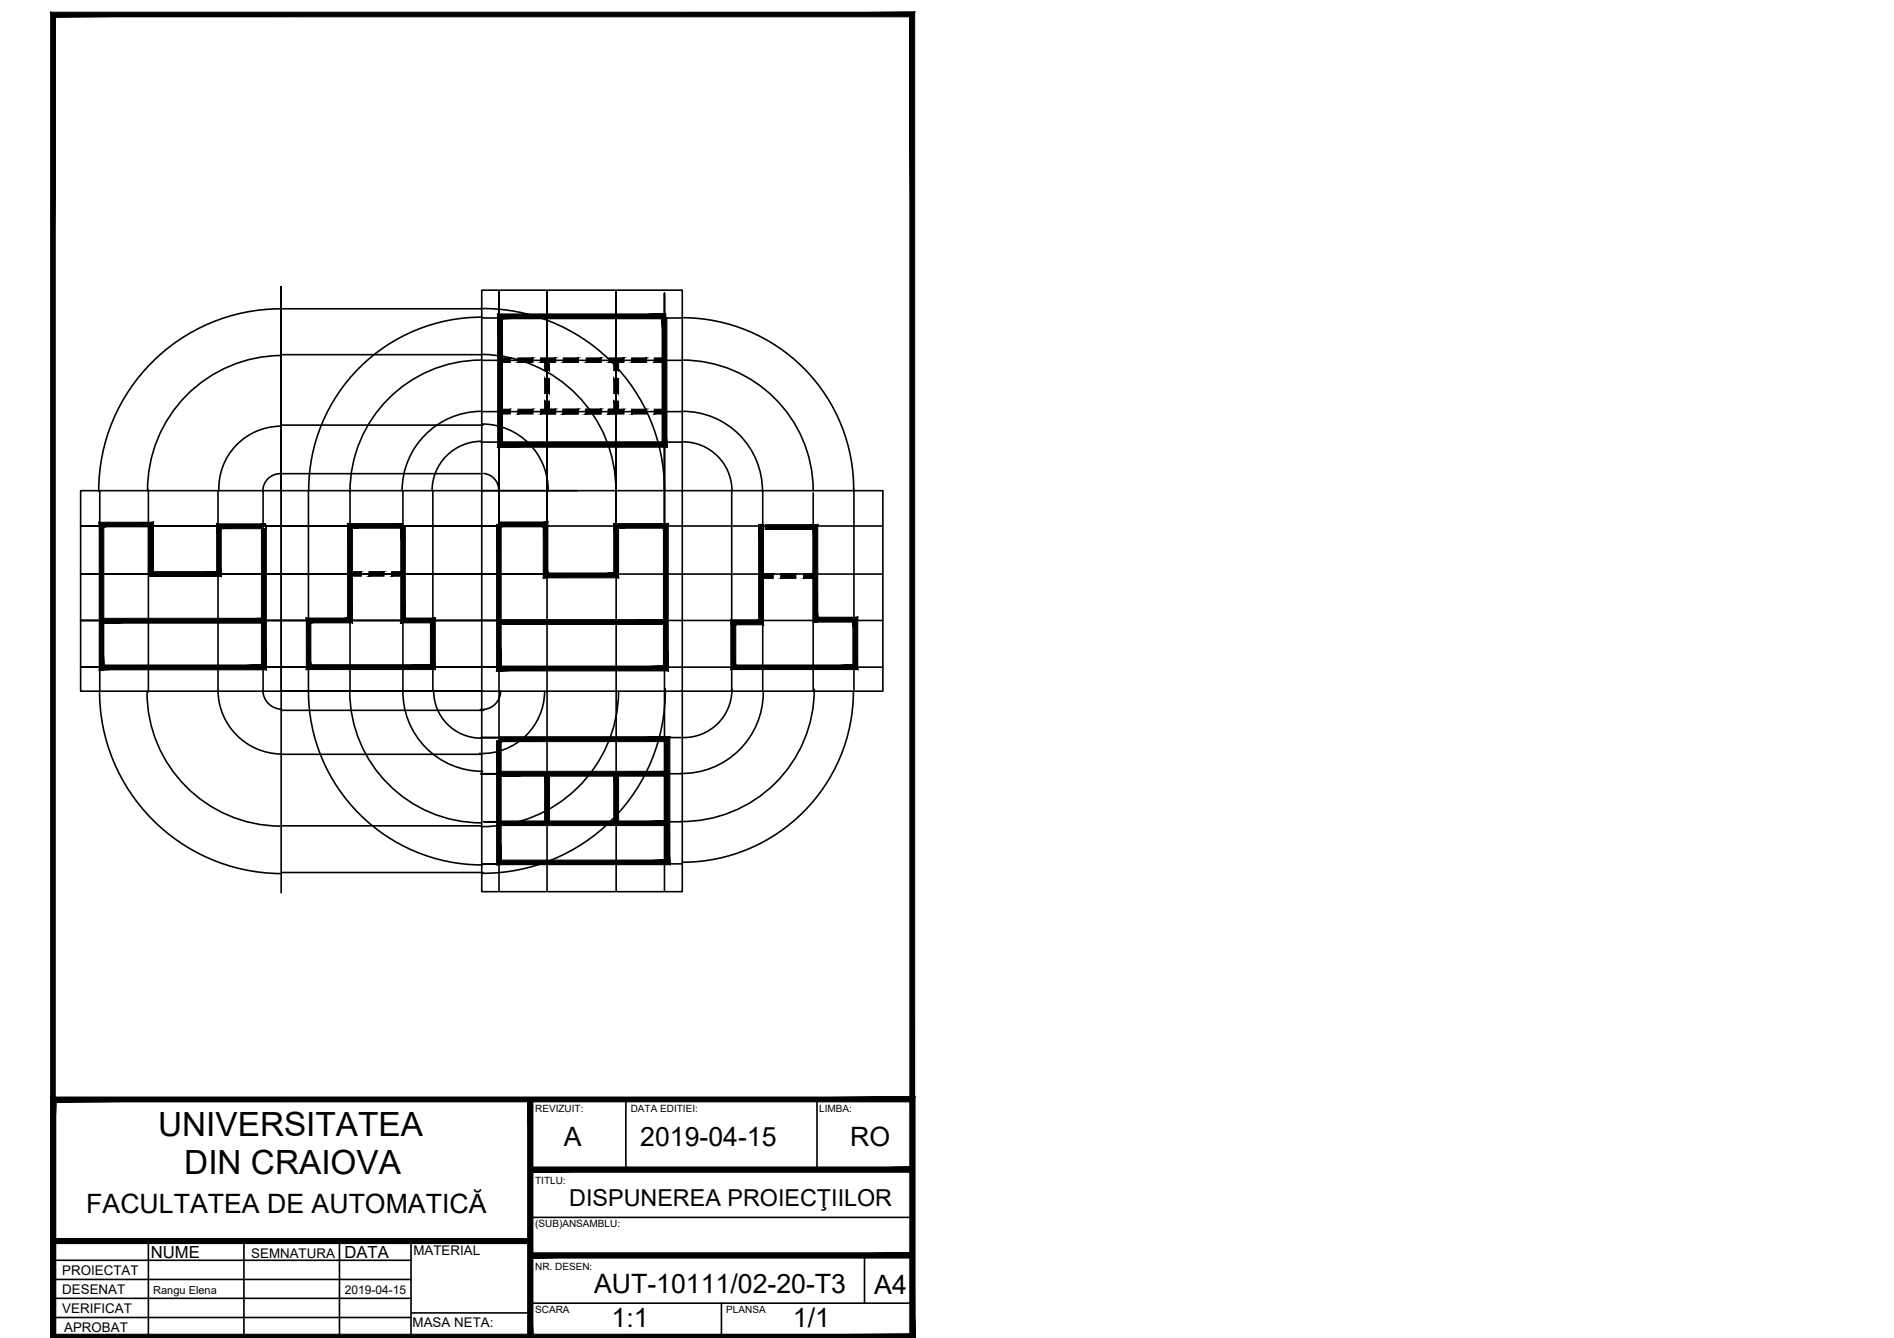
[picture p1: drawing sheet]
<svg xmlns="http://www.w3.org/2000/svg" width="297mm" height="210mm" viewBox="0 0 297 210" stroke-linecap="round" stroke-linejoin="round" font-family="sans-serif">
<!-- layer: 0 -->
<g fill="#000" stroke="#000" stroke-width=".16">
<path d="M7.9 1.9l.8 .7 134.8-.7zM8.7 2.6l134.8-.7-.8 .7zM142.7 2.6l.8 207.3v-208zM142.7 2.6l.8 207.3-.8-.6zM142.7 209.3l.8 .6z"/>
<path d="M78.4 56.1v.8l1.6-.8zM78.4 56.9l1.6-.8v.8z"/>
<path d="M81.2 56.1v.8l2.4-.8zM81.2 56.9l2.4-.8v.8z"/>
<path d="M84.8 56.1v.8l2.4-.8zM84.8 56.9l2.4-.8v.8z"/>
<path d="M85.4 56.5v1.6h.8zM85.4 56.5h.8v1.6z"/>
<path d="M88.3 56.1v.8l2.4-.8zM88.3 56.9l2.4-.8v.8z"/>
<path d="M91.9 56.1v.8l2.4-.8zM91.9 56.9l2.4-.8v.8z"/>
<path d="M95.5 56.1v.8l2.4-.8zM95.5 56.9l2.4-.8v.8z"/>
<path d="M96.3 56.5l.7 1.6v-1.6zM96.3 56.5l.7 1.6h-.7z"/>
<path d="M96.3 59.4l.7 2.3v-2.3zM96.3 59.4l.7 2.3h-.7z"/>
<path d="M99 56.1v.8l2.4-.8zM99 56.9l2.4-.8v.8z"/>
<path d="M102.6 56.1v.8l1.6-.8zM102.6 56.9l1.6-.8v.8z"/>
<path d="M103.8 49.8l.8 20.4v-20.4zM103.8 49.8l.8 20.4-.8-.8zM78 70.2h26.6l-.8-.8zM78 70.2l.8-.8h25zM78 49.2v21l.8-.8zM78 49.2l.8 .8v19.4zM78 49.2l.8 .8 25.6-.8zM78.8 50l25.6-.8v.8z"/>
<path d="M78.4 64.2v.8l1.6-.8zM78.4 65l1.6-.8v.8z"/>
<path d="M81.2 64.2v.8l2.4-.8zM81.2 65l2.4-.8v.8z"/>
<path d="M84.8 64.2v.8l2.4-.8zM84.8 65l2.4-.8v.8z"/>
<path d="M85.4 62.9v1.7h.8zM85.4 62.9h.8v1.7z"/>
<path d="M85.4 59.4v2.3h.8zM85.4 59.4h.8v2.3z"/>
<path d="M85.8 65h1.3v-.8zM85.8 64.2h1.3l-1.3 .8z"/>
<path d="M88.3 64.2v.8l2.4-.8zM88.3 65l2.4-.8v.8z"/>
<path d="M88.3 65h2.3v-.8zM88.3 64.2h2.3l-2.3 .8z"/>
<path d="M91.9 64.2v.8l2.4-.8zM91.9 65l2.4-.8v.8z"/>
<path d="M91.8 65h2.4v-.8zM91.8 64.2h2.4l-2.4 .8z"/>
<path d="M95.5 64.2v.8l2.4-.8zM95.5 65l2.4-.8v.8z"/>
<path d="M95.4 65h1.2v-.8zM95.4 64.2h1.2l-1.2 .8z"/>
<path d="M96.3 62.9l.7 1.7v-1.7zM96.3 62.9l.7 1.7h-.7z"/>
<path d="M99 64.2v.8l2.4-.8zM99 65l2.4-.8v.8z"/>
<path d="M102.6 64.2v.8l1.6-.8zM102.6 65l1.6-.8v.8z"/>
<path d="M16.1 97v.8l24.9-.8zM16.1 97.8l24.9-.8v.8z"/>
<path d="M41 82.4l.8 22.7v-22.7zM41 82.4l.8 22.7-.8-.8zM15.6 105.1h26.2l-.8-.8zM16.3 104.3h24.7l-25.4 .8zM15.6 81.9v23.2l.7-.8zM15.6 81.9l.7 .7v21.7zM15.6 81.9l.7 .7 7.8-.7zM16.3 82.6l7.8-.7-.8 .7zM23.3 82.6l.8 7.1v-7.8zM23.3 82.6l.8 7.1-.8 .7zM24.1 89.7l-.8 .7 10.7-.7zM23.3 90.4l10.7-.7 .7 .7zM34 82.2v7.5l.7 .7zM34 82.2l.7 .7v7.5zM34 82.2l.7 .7 7-.7zM34.7 82.9l7-.7v.7z"/>
<path d="M54.9 89.7v.7l1.8-.7zM54.9 90.4l1.8-.7v.7z"/>
<path d="M57.9 89.7v.7l2.3-.7zM57.9 90.4l2.3-.7v.7z"/>
<path d="M61.4 89.7v.7l1.8-.7zM61.4 90.4l1.8-.7v.7z"/>
<path d="M62.9 82.5l.7 14.5v-14.5zM62.9 82.5l.7 14.5-.7 .7zM63.6 97l-.7 .7 5.4-.7zM62.9 97.7l5.4-.7-.8 .7zM68.3 97l-.8 .7 .8 7.3zM67.5 97.7l.8 7.3-.8-.7zM48 105h20.3l-.8-.7zM48.8 104.3h18.7l-19.5 .7zM48 97v8l.8-.7zM48 97l.8 .7v6.6zM48 97l.8 .7 5.7-.7zM48.8 97.7l5.7-.7 .8 .7zM54.5 82.1v14.9l.8 .7zM54.5 82.1l.8 .8v14.8zM54.5 82.1l.8 .8 7.9-.8zM55.3 82.9l7.9-.8v.8z"/>
<path d="M78.3 97.2v.8l25.9-.8zM78.3 98l25.9-.8v.8z"/>
<path d="M77.9 82.3l.7 22.2v-22.2zM77.9 82.3l.7 22.2-.7 .8zM78.6 104.5l-.7 .8 26.1-.8zM77.9 105.3l26.1-.8 .8 .8zM104 82.9v21.6l.8 .8zM104 82.9l.8-.8v23.2zM97 82.9h7l.8-.8zM96.3 82.1h8.5l-7.8 .8zM96.3 82.1l.7 8.5v-7.7zM96.3 82.1l.7 8.5-.7-.7zM85.2 90.6h11.8l-.7-.7zM85.9 89.9h10.4l-11.1 .7zM85.2 82.6v8l.7-.7zM85.9 81.9v8l-.7-7.3zM78.5 82.6h6.7l.7-.7zM78.5 81.9h7.4l-7.4 .7z"/>
<path d="M119.6 90v.7l1.7-.7zM119.6 90.7l1.7-.7v.7z"/>
<path d="M119 82.3l.7 15.7v-15.7zM119 82.3l.7 15.7-.7-.7zM115.4 98h4.3l-.7-.7zM114.6 97.3h4.4l-3.6 .7zM114.6 97.3l.8 7v-6.3zM114.6 97.3l.8 7-.8 .7zM114.6 105l19.2-.7h-18.4zM114.6 105l19.2-.7 .7 .7zM133.8 97.6v6.7l.7 .7zM133.8 97.6l.7-.8v8.2zM127.5 97.6h6.3l.7-.8zM128.3 96.8h6.2l-7 .8zM127.5 83.1v14.5l.8-.8zM128.3 82.3v14.5l-.8-13.7zM120 83.1h7.5l.8-.8zM120 82.3h8.3l-8.3 .8z"/>
<path d="M122.5 90v.7l2.3-.7zM122.5 90.7l2.3-.7v.7z"/>
<path d="M126 90v.7l1.7-.7zM126 90.7l1.7-.7v.7z"/>
<path d="M77.9 116.2l.7 18.7v-18.7zM77.9 116.2l.7 18.7-.7 .8zM78.6 134.9l-.7 .8 26.4-.8zM77.9 135.7l26.4-.8 .8 .8zM104.3 116.3v18.6l.8 .8zM104.3 116.3l.8-.7v20.1zM78.5 116.3h25.8l.8-.7zM78.5 115.6h26.6l-26.6 .7z"/>
<path d="M78.3 128.8v.7l26.4-.7zM78.3 129.5l26.4-.7v.7z"/>
<path d="M78.5 121v.8l25.9-.8zM78.5 121.8l25.9-.8v.8z"/>
<path d="M85.4 121.4l.8 7.8v-7.8zM85.4 121.4l.8 7.8h-.8z"/>
<path d="M96.3 121.6l.7 7.3v-7.3zM96.3 121.6l.7 7.3h-.7z"/>
<path d="M8 172.1l.7 .8 134.8-.8zM8.7 172.9l134.8-.8-.7 .8zM143.5 172.1l-.7 .8 .7 37zM142.8 172.9l.7 37-.7-.3zM142.8 209.6l.3 .3h.4z"/>
<path d="M82.8 172.3l.8 37.4v-37.4zM82.8 172.3l.8 37.4h-.8z"/>
<path d="M8.3 194.3v.8l74.9-.8zM8.3 195.1l74.9-.8v.8z"/>
<path d="M83.2 196.6v.7l59.9-.7zM83.2 197.3l59.9-.7v.7z"/>
<path d="M8.3 195.1h74.9v-.8zM8.3 194.3h74.9l-74.9 .8z"/>
<path d="M83.2 183.1v.8l59.9-.8zM83.2 183.9l59.9-.8v.8z"/>
<path d="M83.2 197.3h59.9v-.7zM83.2 196.6h59.9l-59.9 .7z"/>
<path d="M83.2 183.9h59.9v-.8zM83.2 183.1h59.9l-59.9 .8z"/>
<path d="M82.8 172.3v37.4h.8zM82.8 172.3h.8v37.4z"/>
<path d="M8.4 209.9h134.7l-.3-.3zM8.4 209.9l.3-.3h134.1zM8 209.9h.4l.3-.3zM8.7 172.9v36.7l-.7 .3zM8 172.1v37.8l.7-37z"/>
<path d="M8.1 209.9h135.2l-.6-.6zM8.1 209.9l.6-.6h134zM7.9 209.9h.2l.6-.6zM8.7 2.6v206.7l-.8 .6zM7.9 1.9v208l.8-207.3z"/>
</g>
<g fill="none" stroke="#000" stroke-width=".25">
<path d="M44.1 48.4a28.6 28.6 0 0 0-28.6 28.6M44.1 55.6h31.4M44.1 48.4h31.4M44.1 55.8a21.1 21.1 0 0 0-21 21.2M75.3 48.4a28.5 28.5 0 0 1 28.9 28.5M75.4 56.5a20.6 20.6 0 0 0-20.5 20.6M75.6 56.5h31.4M75.6 55.6a21.3 21.3 0 0 1 21 21.4M75.7 49.8a27.1 27.1 0 0 0-27.3 27.1M75.7 49.9h31.2M107 56.5a20.5 20.5 0 0 1 20.5 20.4M107 49.8a26.9 26.9 0 0 1 26.9 27.3"/>
<path d="M15.6 77v31.3M23.3 76.8v31.8M34.2 77v31.4M41.3 77v31.6M43.9 66.9a9.8 9.8 0 0 0-9.6 10.1M44.1 66.7h31.7M48.4 77v31.6M54.9 77.1v31.2M63.2 77v31.3a12.5 12.5 0 0 0 12.5 12.7M67.9 77v31.3M75.4 64.5a12.5 12.5 0 0 0-12.3 12.5M75.4 69.4h31.6"/>
<path d="M75.5 69.2a7.8 7.8 0 0 0-7.7 7.8M75.6 77h14.9M75.6 64.6h31.4M75.6 66.5a10.4 10.4 0 0 1 10.4 10.5M75.6 74.3h-31.5a2.73 2.73 0 0 0-2.9 2.8M75.9 74.3a2.6 2.6 0 0 1 2.3 2.9M107.1 69.3a7.7 7.7 0 0 1 7.7 7.6M107.1 64.5a12.5 12.5 0 0 1 12.5 12.6M114.8 77v31.3M119.6 77.1v31.2M127.5 77.3v31.1M133.9 76.8v31.4"/>
<path d="M78.3 82.3v-36.6v94.1M78.3 97.3h-65.7h125.8M85.5 82.5h-72.9h125.8M85.8 89.5v-43.8v94.1M85.8 90.1h-73.2h125.8M96.6 82.5v-36.8v94.1M104.2 82.5v-36.5v93.8M15.6 108.3a28.6 28.6 0 0 0 28.3 28.7M23.1 108.6a21 21 0 0 0 20.8 21M34.2 108.4a10.1 10.1 0 0 0 9.9 9.9M41.2 108.4a3 3 0 0 0 3 2.9M44.1 111.4h31.8"/>
<path d="M44.1 118.3h31.5M48.4 108.4a27.3 27.3 0 0 0 27.3 27.3M54.8 108.4a20.7 20.7 0 0 0 20.7 20.7M68 108.3a7.4 7.4 0 0 0 7.4 7.5M75.6 108.4v-62.9h31.4v94.4h-31.4v-31.5h-31.5v-31.4h-31.5v31.4h125.9v-31.4h-94.4v-32v95.1M78.3 104.7h-65.7h125.8M78.3 115.7h-2.9h31.4M78.5 108.4a2.9 2.9 0 0 1-3.2 2.9M85.4 108.5a9.8 9.8 0 0 1-10.2 9.7M97 108.6a21.4 21.4 0 0 1-21.5 21.1M104.3 108a28.6 28.6 0 0 1-28.7 29M114.8 108.2a7.6 7.6 0 0 1-7.8 7.5"/>
<path d="M119.7 108.6a12.7 12.7 0 0 1-13 12.7M127.7 108.2a20.7 20.7 0 0 1-21 20.7M133.8 108.4a26.9 26.9 0 0 1-26.8 26.9M44.3 129.6h31.2M44.3 136.9h31.5M78 121.4h-2.6h31.6M78.3 135.5h-2.7h31.4M78.3 128.9h-2.4h30.9M98.2 172.3v11.2M128.1 172.3v11.2M8.3 197.7h56.2M23.3 194.7v15"/>
<path d="M38.3 194.7v15M53.2 194.7v15M64.5 194.7v15h-56.2M83.2 191h59.9M135.6 196.9v7.5M8.3 206.7h56.2M8.3 203.7h56.2M8.3 200.7h56.2M64.5 206h18.7M83.2 204.4h59.9M113.1 204.4v5.3"/>
</g>
<path d="M85.4 56.5h.8M104.2 56.1v.8M85.8 64.2v.8M96.3 64.6h.7M104.2 64.2v.8M63.2 89.7v.7M127.7 90v.7" fill="none" stroke="#000" stroke-width=".16"/>
<g font-size="5.2">
<text x="24.8" y="178.2">UNIVERSITATEA</text>
<text x="28.9" y="184.2">DIN CRAIOVA</text>
</g>
<g font-size="4.2">
<text x="88.4" y="179.7">A</text>
<text x="100.4" y="179.7">2019-04-15</text>
<text x="133.3" y="179.7">RO</text>
<text x="13.5" y="190.2">FACULTATEA DE AUTOMATICĂ</text>
<text x="93.2" y="202.9">AUT-10111/02-20-T3</text>
<text x="137.1" y="203">A4</text>
<text x="95.9" y="208.2">1:1</text>
<text x="124.4" y="208.2">1/1</text>
</g>
<text font-size="3.7" x="89.3" y="189.2">DISPUNEREA PROIECŢIILOR</text>
<g font-size="2.6">
<text x="23.7" y="197.3">NUME</text>
<text x="54" y="197.3">DATA</text>
</g>
<g font-size="2.1">
<text x="39.4" y="197.3">SEMNATURA</text>
<text x="64.8" y="196.9">MATERIAL</text>
<text x="9.8" y="200">PROIECTAT</text>
<text x="9.8" y="203">DESENAT</text>
<text x="9.8" y="206">VERIFICAT</text>
<text x="10.1" y="208.9">APROBAT</text>
<text x="64.7" y="208.3">MASA NETA:</text>
</g>
<text font-size="1.9" x="54.1" y="203">2019-04-15</text>
<text font-size="1.7" x="24" y="203">Rangu Elena</text>
<g font-size="1.6">
<text x="83.9" y="174.5">REVIZUIT:</text>
<text x="98.9" y="174.5">DATA EDITIEI:</text>
<text x="128.5" y="174.5">LIMBA:</text>
<text x="83.9" y="185.7">TITLU:</text>
<text x="83.9" y="192.5">(SUB)ANSAMBLU:</text>
<text x="83.9" y="199.2">NR. DESEN:</text>
<text x="83.9" y="206">SCARA</text>
<text x="113.9" y="206">PLANSA</text>
</g>
</svg>
